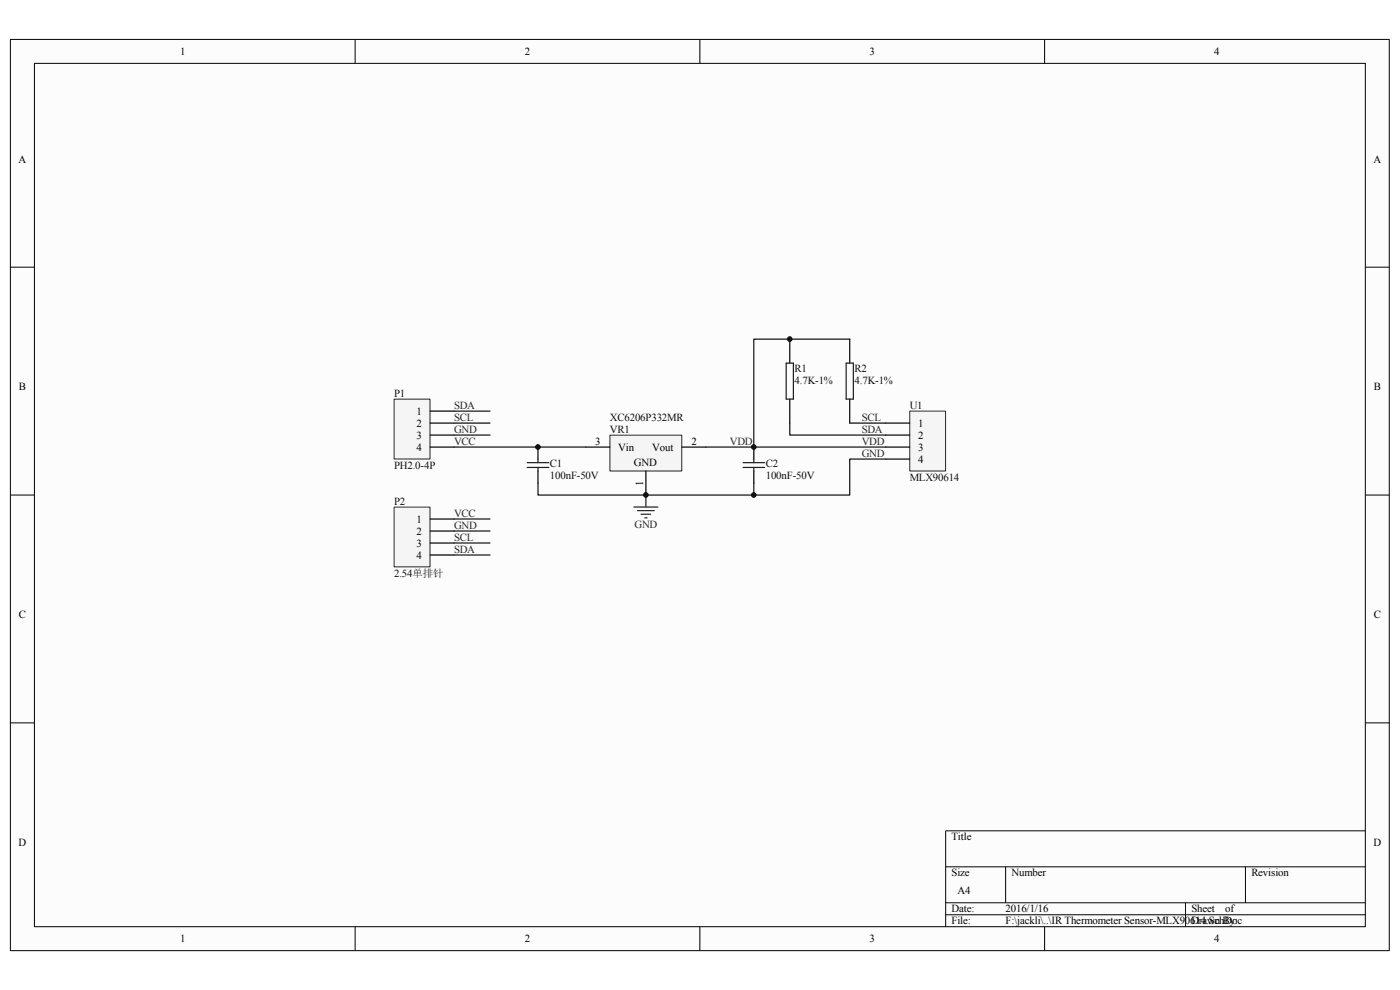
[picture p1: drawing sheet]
<svg xmlns="http://www.w3.org/2000/svg" width="297mm" height="210mm" viewBox="0 0 297 210" stroke-linecap="round" stroke-linejoin="round" font-family="sans-serif">
<path d="M2.2 8.4h292.5v193.3h-292.5z" fill="#fcfcfc"/>
<path d="M2.2 8.4h292.5v193.3h-292.5z" fill="none" stroke="#000" stroke-width=".21"/>
<path d="M7.3 13.5h282.3v183.1h-282.3z" fill="#fcfcfc"/>
<g fill="none" stroke="#000" stroke-width=".21">
<path d="M7.3 13.4h282.3v183.2h-282.3zM75.3 8.3v5.1M148.5 8.3v5.1M221.6 8.3v5.1M2.2 56.7h5.1M289.7 56.7h5M2.2 105h5.1M289.7 105h5M2.2 153.3h5.1M289.7 153.3h5M289.7 176.2h-89.1v20.4M75.3 196.6v5.1"/>
<path d="M148.5 196.6v5.1M200.6 183.9h89.1M200.6 191.5h89.1M200.6 194h89.1M213.3 183.9v7.6M221.6 196.6v5.1M251.5 191.5v5.1M264.2 183.9v7.6"/>
</g>
<path d="M167.5 71.9v5.1M180.3 71.9v5.1M114.1 94.8v2.6M114.1 99.9v2.6M159.9 94.8v2.6M159.9 99.9v2.6M167.5 84.7v5M180.3 84.7v5" fill="none" stroke="#000" stroke-width=".25"/>
<path d="M166.8 77h1.5v7.7h-1.5zM179.5 77h1.5v7.7h-1.5zM111.8 99.2h4.6M111.8 98.1h4.6M114.1 97.4v.7M114.1 99.2v.7M157.6 99.2h4.6M157.6 98.1h4.6M159.9 97.4v.7M159.9 99.2v.7" fill="none" stroke="#1c1c1c" stroke-width=".25"/>
<path d="M83.6 84.7h7.6v12.7h-7.6z" fill="#f5f5f5"/>
<path d="M83.6 84.7h7.6v12.7h-7.6z" fill="none" stroke="#262626" stroke-width=".21"/>
<path d="M91.2 87.2h5.1M91.2 89.7h5.1M91.2 92.3h5.1M91.2 94.8h5.1" fill="none" stroke="#000" stroke-width=".25"/>
<path d="M129.4 92.3h15.2v7.6h-15.2z" fill="#f5f5f5"/>
<path d="M129.4 92.3h15.2v7.6h-15.2z" fill="none" stroke="#262626" stroke-width=".21"/>
<path d="M124.3 94.8h5.1M137 99.9v5.1M144.7 94.8h5" fill="none" stroke="#000" stroke-width=".25"/>
<path d="M193 87.2h7.6v12.7h-7.6z" fill="#f5f5f5"/>
<path d="M193 87.2h7.6v12.7h-7.6z" fill="none" stroke="#262626" stroke-width=".21"/>
<path d="M187.9 89.7h5.1M187.9 92.3h5.1M187.9 94.8h5.1M187.9 97.4h5.1" fill="none" stroke="#000" stroke-width=".25"/>
<path d="M180.3 71.9h-20.4v22.9M96.3 89.7h7.7M96.3 92.3h7.7M149.7 94.8h38.2M167.5 89.7v2.6h20.4M180.3 89.7h7.6M187.9 97.4h-7.6v7.6h-20.4M114.1 102.5v2.5h45.8v-2.5" fill="none" stroke="#0e0e0e" stroke-width=".25"/>
<path d="M134.5 107.6h5.1M135.2 108.3h3.6M136 109.1h2M136.8 109.8h.5M137 105v2.6" fill="none" stroke="#262626" stroke-width=".25"/>
<path d="M83.6 107.6h7.6v12.6h-7.6z" fill="#f5f5f5"/>
<path d="M83.6 107.6h7.6v12.6h-7.6z" fill="none" stroke="#262626" stroke-width=".21"/>
<path d="M91.2 110.1h5.1M91.2 112.6h5.1M91.2 115.2h5.1M91.2 117.7h5.1" fill="none" stroke="#000" stroke-width=".25"/>
<path d="M96.3 94.8h28M96.3 87.2h7.7M96.3 112.6h7.7M96.3 115.2h7.7M96.3 117.7h7.7M96.3 110.1h7.7" fill="none" stroke="#0e0e0e" stroke-width=".25"/>
<g fill="#0e0e0e" stroke="#0e0e0e" stroke-width=".21">
<circle cx="114.1" cy="94.8" r=".5"/>
<circle cx="137" cy="105" r=".5"/>
<circle cx="159.9" cy="105" r=".5"/>
<circle cx="159.9" cy="94.8" r=".5"/>
<circle cx="167.5" cy="71.9" r=".5"/>
</g>
<g font-size="2.3">
<text x="38.2" y="11.6">1</text>
<text x="111.4" y="11.6">2</text>
<text x="184.5" y="11.6">3</text>
<text x="257.6" y="11.6">4</text>
<text x="4" y="34.5">A</text>
<text x="291.4" y="34.5">A</text>
<text x="4" y="82.8">B</text>
<text x="291.4" y="82.8">B</text>
<text x="88.3" y="88">1</text>
<text x="88.3" y="90.5">2</text>
<text x="88.3" y="93.1">3</text>
<text x="88.3" y="95.6">4</text>
<text x="126.2" y="94.3">3</text>
<text x="131.2" y="95.6">Vin</text>
<text x="138.4" y="95.6">Vout</text>
<text x="146.7" y="94.3">2</text>
<text x="194.8" y="90.5">1</text>
<text x="194.8" y="93.1">2</text>
<text x="194.8" y="95.6">3</text>
<text x="134.5" y="98.9">GND</text>
<text x="194.8" y="98.1">4</text>
<text x="136.5" y="103.1" transform="rotate(-90 136.5 103.1)">1</text>
<text x="88.3" y="110.9">1</text>
<text x="88.3" y="113.4">2</text>
<text x="88.3" y="115.9">3</text>
<text x="88.3" y="118.5">4</text>
<text x="4" y="131.2">C</text>
<text x="291.4" y="131.2">C</text>
<text x="4" y="179.5">D</text>
<text x="201.9" y="178.2">Title</text>
<text x="291.4" y="179.5">D</text>
<text x="201.9" y="185.8">Size</text>
<text x="214.6" y="185.8">Number</text>
<text x="265.5" y="185.8">Revision</text>
<text x="203.1" y="189.7">A4</text>
<text x="201.9" y="193.5">Date:</text>
<text x="201.9" y="196">File:</text>
<text x="213.3" y="193.5">2016/1/16</text>
<text x="213.3" y="196">F:\jackli\..\IR Thermometer Sensor-MLX90614.SchDoc</text>
<text x="252.8" y="193.5">Sheet</text>
<text x="252.8" y="196">Drawn By:</text>
<text x="259.9" y="193.5">of</text>
<text x="38.2" y="199.9">1</text>
<text x="111.4" y="199.9">2</text>
<text x="184.5" y="199.9">3</text>
<text x="257.6" y="199.9">4</text>
</g>
<g font-size="2.3" fill="#0e0e0e">
<text x="168.6" y="81.4">4.7K-1%</text>
<text x="168.6" y="78.8">R1</text>
<text x="181.3" y="81.4">4.7K-1%</text>
<text x="181.3" y="78.8">R2</text>
<text x="83.6" y="84.1">P1</text>
<text x="129.4" y="89.2">XC6206P332MR</text>
<text x="193" y="86.7">U1</text>
<text x="129.4" y="91.8">VR1</text>
<text x="83.6" y="99.4">PH2.0-4P</text>
<text x="116.7" y="101.7">100nF-50V</text>
<text x="116.7" y="99.2">C1</text>
<text x="162.4" y="101.7">100nF-50V</text>
<text x="162.4" y="99.2">C2</text>
<text x="193" y="101.9">MLX90614</text>
<text x="83.6" y="107">P2</text>
<text x="83.6" y="122.3">2.54单排针</text>
</g>
<g font-size="2.3" fill="#262626">
<text x="96.3" y="89.2">SCL</text>
<text x="96.3" y="86.7">SDA</text>
<text x="182.8" y="89.2">SCL</text>
<text x="96.3" y="94.3">VCC</text>
<text x="96.3" y="91.8">GND</text>
<text x="154.8" y="94.3">VDD</text>
<text x="182.8" y="91.8">SDA</text>
<text x="182.8" y="94.3">VDD</text>
<text x="182.8" y="96.9">GND</text>
<text x="96.3" y="109.6">VCC</text>
<text x="96.3" y="112.1">GND</text>
<text x="134.6" y="112.1">GND</text>
<text x="96.3" y="114.7">SCL</text>
<text x="96.3" y="117.2">SDA</text>
</g>
</svg>
